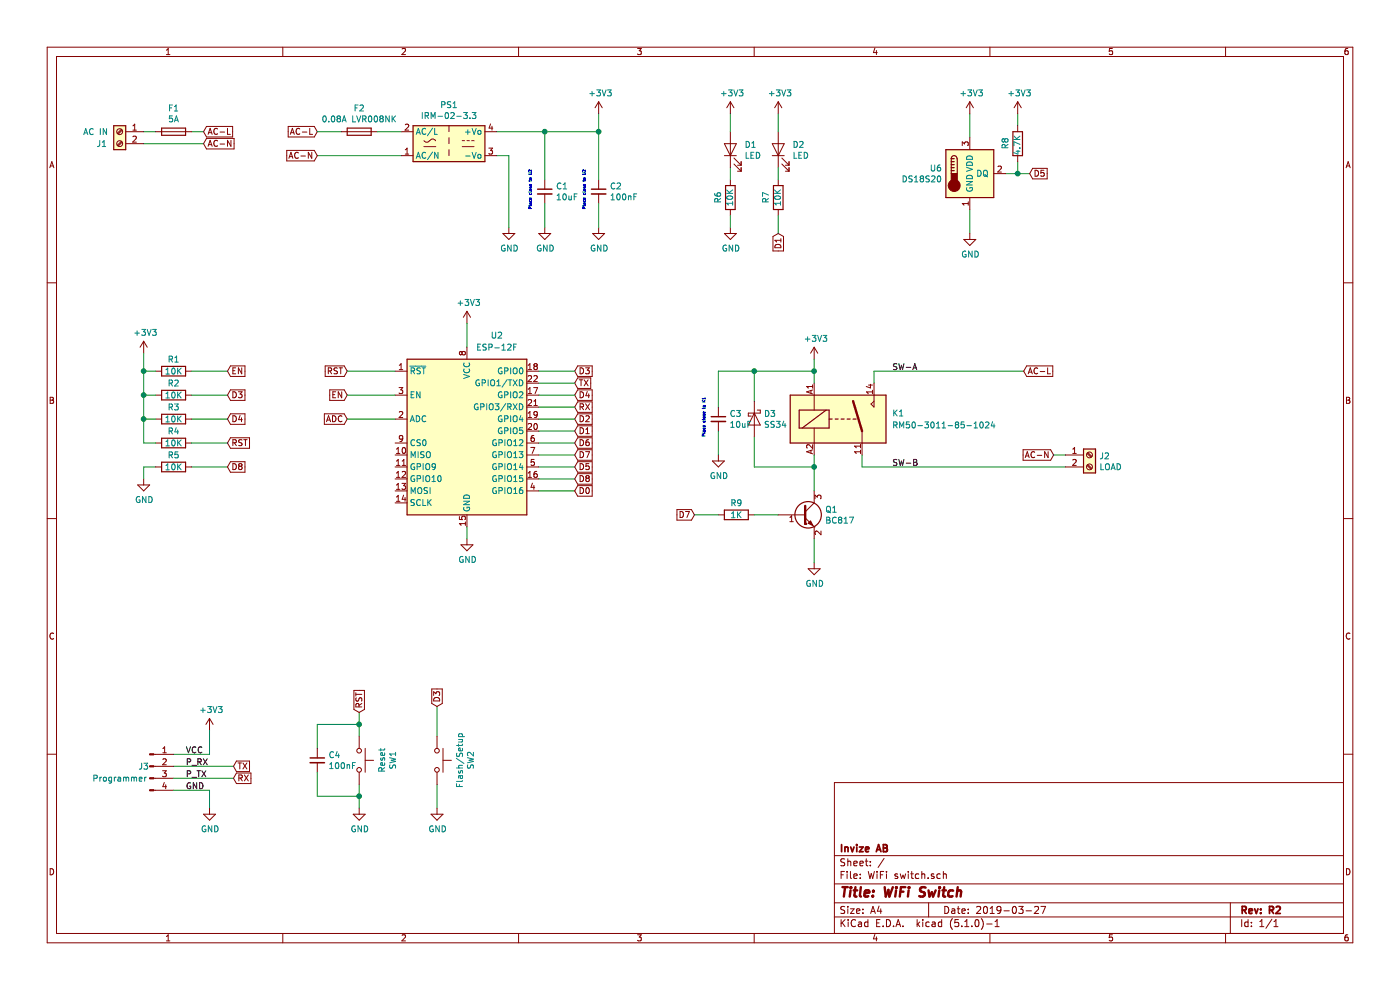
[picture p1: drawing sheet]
EESchema Schematic File Version 4
LIBS:WiFi switch-cache
EELAYER 29 0
EELAYER END
$Descr A4 11693 8268
encoding utf-8
Sheet 1 1
Title "WiFi Switch"
Date "2019-03-27"
Rev "R2"
Comp "Invize AB"
Comment1 ""
Comment2 ""
Comment3 ""
Comment4 ""
$EndDescr
$Comp
L RF_Module:ESP-12F U2
U 1 1
P 3900 3700
F 0 "U2" H 4150 4600 50  0000 C CNN
F 1 "ESP-12F" H 4150 4500 50  0000 C CNN
F 2 "RF_Modules:ESP-12E" H 3900 3700 50  0001 C CNN
F 3 "http://wiki.ai-thinker.com/_media/esp8266/esp8266_series_modules_user_manual_v1.1.pdf" H 3550 3800 50  0001 C CNN
	1    3900 3700
	1    0    0    -1  
$EndComp
$Comp
L Connector:Conn_01x04_Male J3
U 1 1
P 1250 6400
F 0 "J3" H 1200 6400 50  0000 C CNN
F 1 "Programmer" H 1000 6300 50  0000 C CNN
F 2 "Pin_Headers:Pin_Header_Straight_1x04_Pitch2.54mm" H 1250 6400 50  0001 C CNN
F 3 "~" H 1250 6400 50  0001 C CNN
	1    1250 6400
	1    0    0    -1  
$EndComp
Text Label 1550 6300 0    50   ~ 0
VCC
Text GLabel 1950 6500 2    50   Input ~ 0
RX
Text GLabel 1950 6400 2    50   Input ~ 0
TX
Wire Wire Line
	1450 6400 1950 6400
Wire Wire Line
	1450 6500 1950 6500
Text Label 1550 6400 0    50   ~ 0
P_RX
Text Label 1550 6500 0    50   ~ 0
P_TX
Text GLabel 4800 3200 2    50   Input ~ 0
TX
Text GLabel 4800 3400 2    50   Input ~ 0
RX
Wire Wire Line
	4500 3400 4800 3400
Wire Wire Line
	4500 3200 4800 3200
$Comp
L power:+3V3 #PWR0104
U 1 1
P 5000 950
F 0 "#PWR0104" H 5000 800 50  0001 C CNN
F 1 "+3V3" H 5015 1123 50  0000 C CNN
F 2 "" H 5000 950 50  0001 C CNN
F 3 "" H 5000 950 50  0001 C CNN
	1    5000 950 
	1    0    0    -1  
$EndComp
Text GLabel 2900 3100 0    50   Input ~ 0
RST
Text GLabel 2900 3300 0    50   Input ~ 0
EN
Wire Wire Line
	2900 3300 3300 3300
Text GLabel 4800 3100 2    50   Input ~ 0
D3
Wire Wire Line
	4500 3100 4800 3100
Text GLabel 4800 3300 2    50   Input ~ 0
D4
Wire Wire Line
	4500 3300 4800 3300
$Comp
L power:+3V3 #PWR0105
U 1 1
P 1200 2950
F 0 "#PWR0105" H 1200 2800 50  0001 C CNN
F 1 "+3V3" H 1215 3123 50  0000 C CNN
F 2 "" H 1200 2950 50  0001 C CNN
F 3 "" H 1200 2950 50  0001 C CNN
	1    1200 2950
	1    0    0    -1  
$EndComp
$Comp
L Device:R R1
U 1 1
P 1450 3100
F 0 "R1" V 1350 3100 50  0000 C CNN
F 1 "10K" V 1450 3100 50  0000 C CNN
F 2 "Resistors_SMD:R_0805" V 1380 3100 50  0001 C CNN
F 3 "~" H 1450 3100 50  0001 C CNN
	1    1450 3100
	0    1    1    0   
$EndComp
$Comp
L Device:R R2
U 1 1
P 1450 3300
F 0 "R2" V 1350 3300 50  0000 C CNN
F 1 "10K" V 1450 3300 50  0000 C CNN
F 2 "Resistors_SMD:R_0805" V 1380 3300 50  0001 C CNN
F 3 "~" H 1450 3300 50  0001 C CNN
	1    1450 3300
	0    1    1    0   
$EndComp
$Comp
L Device:R R4
U 1 1
P 1450 3700
F 0 "R4" V 1350 3700 50  0000 C CNN
F 1 "10K" V 1450 3700 50  0000 C CNN
F 2 "Resistors_SMD:R_0805" V 1380 3700 50  0001 C CNN
F 3 "~" H 1450 3700 50  0001 C CNN
	1    1450 3700
	0    1    1    0   
$EndComp
Text GLabel 1900 3100 2    50   Input ~ 0
EN
Text GLabel 1900 3300 2    50   Input ~ 0
D3
Text GLabel 1900 3500 2    50   Input ~ 0
D4
Text GLabel 1900 3700 2    50   Input ~ 0
RST
Wire Wire Line
	1600 3500 1900 3500
Wire Wire Line
	1900 3300 1600 3300
Wire Wire Line
	1600 3100 1900 3100
Wire Wire Line
	1200 2950 1200 3100
Wire Wire Line
	1200 3300 1300 3300
Connection ~ 1200 3300
Wire Wire Line
	1200 3300 1200 3500
Wire Wire Line
	1300 3100 1200 3100
Connection ~ 1200 3100
Wire Wire Line
	1200 3100 1200 3300
$Comp
L power:GND #PWR0106
U 1 1
P 3900 4500
F 0 "#PWR0106" H 3900 4250 50  0001 C CNN
F 1 "GND" H 3905 4327 50  0000 C CNN
F 2 "" H 3900 4500 50  0001 C CNN
F 3 "" H 3900 4500 50  0001 C CNN
	1    3900 4500
	1    0    0    -1  
$EndComp
Wire Wire Line
	3900 4500 3900 4400
$Comp
L power:+3V3 #PWR0109
U 1 1
P 3900 2700
F 0 "#PWR0109" H 3900 2550 50  0001 C CNN
F 1 "+3V3" H 3915 2873 50  0000 C CNN
F 2 "" H 3900 2700 50  0001 C CNN
F 3 "" H 3900 2700 50  0001 C CNN
	1    3900 2700
	1    0    0    -1  
$EndComp
Wire Wire Line
	3900 2700 3900 2900
$Comp
L Device:C_Small C2
U 1 1
P 5000 1600
F 0 "C2" H 5092 1646 50  0000 L CNN
F 1 "100nF" H 5092 1555 50  0000 L CNN
F 2 "Capacitors_SMD:C_0805" H 5000 1600 50  0001 C CNN
F 3 "~" H 5000 1600 50  0001 C CNN
	1    5000 1600
	1    0    0    -1  
$EndComp
$Comp
L power:GND #PWR0113
U 1 1
P 5000 1900
F 0 "#PWR0113" H 5000 1650 50  0001 C CNN
F 1 "GND" H 5005 1727 50  0000 C CNN
F 2 "" H 5000 1900 50  0001 C CNN
F 3 "" H 5000 1900 50  0001 C CNN
	1    5000 1900
	1    0    0    -1  
$EndComp
Wire Wire Line
	5000 1700 5000 1900
$Comp
L Device:C_Small C1
U 1 1
P 4550 1600
F 0 "C1" H 4642 1646 50  0000 L CNN
F 1 "10uF" H 4642 1555 50  0000 L CNN
F 2 "Capacitors_SMD:C_0805" H 4550 1600 50  0001 C CNN
F 3 "~" H 4550 1600 50  0001 C CNN
	1    4550 1600
	1    0    0    -1  
$EndComp
$Comp
L power:GND #PWR0114
U 1 1
P 4550 1900
F 0 "#PWR0114" H 4550 1650 50  0001 C CNN
F 1 "GND" H 4555 1727 50  0000 C CNN
F 2 "" H 4550 1900 50  0001 C CNN
F 3 "" H 4550 1900 50  0001 C CNN
	1    4550 1900
	1    0    0    -1  
$EndComp
Wire Wire Line
	4550 1700 4550 1900
Wire Wire Line
	4550 1100 4550 1500
Wire Wire Line
	4550 1100 5000 1100
Wire Wire Line
	5000 1100 5000 1500
Connection ~ 4550 1100
Wire Wire Line
	5000 1100 5000 950 
Connection ~ 5000 1100
Text GLabel 4800 4000 2    50   Input ~ 0
D8
Wire Wire Line
	4500 4000 4800 4000
Text Notes 4450 1750 1    24   ~ 0
Place close to U2
Text Notes 4900 1750 1    24   ~ 0
Place close to U2
Text GLabel 4800 3600 2    50   Input ~ 0
D1
Text GLabel 4800 3500 2    50   Input ~ 0
D2
Wire Wire Line
	4500 3500 4800 3500
Wire Wire Line
	4800 3600 4500 3600
Text GLabel 4800 3700 2    50   Input ~ 0
D6
Wire Wire Line
	4500 3700 4800 3700
Text GLabel 4800 3800 2    50   Input ~ 0
D7
Text GLabel 4800 3900 2    50   Input ~ 0
D5
Wire Wire Line
	4500 3800 4800 3800
Wire Wire Line
	4800 3900 4500 3900
Text GLabel 2900 3500 0    50   Input ~ 0
ADC
Wire Wire Line
	2900 3500 3300 3500
Wire Wire Line
	4500 4100 4800 4100
$Comp
L Transistor_BJT:BC817 Q1
U 1 1
P 6700 4300
F 0 "Q1" H 6891 4346 50  0000 L CNN
F 1 "BC817" H 6891 4255 50  0000 L CNN
F 2 "TO_SOT_Packages_SMD:SOT-23" H 6900 4225 50  0001 L CIN
F 3 "http://www.unisonic.com.tw/datasheet/S8050.pdf" H 6700 4300 50  0001 L CNN
	1    6700 4300
	1    0    0    -1  
$EndComp
$Comp
L Relay:RM50-xx21 K1
U 1 1
P 7000 3500
F 0 "K1" H 7450 3550 50  0000 L CNN
F 1 "RM50-3011-85-1024" H 7450 3450 50  0000 L CNN
F 2 "Relpol:Relay_SPDT_Relpol_RM50-3011-85-1024" H 7450 3450 50  0001 L CNN
F 3 "http://www.omron.com/ecb/products/pdf/en-g5le.pdf" H 7000 3100 50  0001 C CNN
	1    7000 3500
	1    0    0    -1  
$EndComp
Wire Wire Line
	6800 3800 6800 3900
$Comp
L power:GND #PWR07
U 1 1
P 6800 4700
F 0 "#PWR07" H 6800 4450 50  0001 C CNN
F 1 "GND" H 6805 4527 50  0000 C CNN
F 2 "" H 6800 4700 50  0001 C CNN
F 3 "" H 6800 4700 50  0001 C CNN
	1    6800 4700
	1    0    0    -1  
$EndComp
Wire Wire Line
	6800 4500 6800 4700
$Comp
L Device:R R9
U 1 1
P 6150 4300
F 0 "R9" V 6050 4300 50  0000 C CNN
F 1 "1K" V 6150 4300 50  0000 C CNN
F 2 "Resistors_SMD:R_0805" V 6080 4300 50  0001 C CNN
F 3 "~" H 6150 4300 50  0001 C CNN
	1    6150 4300
	0    1    1    0   
$EndComp
Wire Wire Line
	6300 4300 6500 4300
$Comp
L power:+3V3 #PWR06
U 1 1
P 6800 3000
F 0 "#PWR06" H 6800 2850 50  0001 C CNN
F 1 "+3V3" H 6815 3173 50  0000 C CNN
F 2 "" H 6800 3000 50  0001 C CNN
F 3 "" H 6800 3000 50  0001 C CNN
	1    6800 3000
	1    0    0    -1  
$EndComp
Wire Wire Line
	6800 3000 6800 3100
$Comp
L Device:D_Schottky D3
U 1 1
P 6300 3500
F 0 "D3" V 6254 3579 50  0000 L CNN
F 1 "SS34" V 6345 3579 50  0000 L CNN
F 2 "Diodes_SMD:D_SMA" H 6300 3500 50  0001 C CNN
F 3 "~" H 6300 3500 50  0001 C CNN
	1    6300 3500
	0    1    1    0   
$EndComp
Wire Wire Line
	6300 3350 6300 3100
Wire Wire Line
	6300 3100 6800 3100
Connection ~ 6800 3100
Wire Wire Line
	6800 3100 6800 3200
Wire Wire Line
	6300 3650 6300 3900
Wire Wire Line
	6300 3900 6800 3900
Connection ~ 6800 3900
Wire Wire Line
	6800 3900 6800 4100
Text GLabel 5800 4300 0    50   Input ~ 0
D7
Wire Wire Line
	5800 4300 6000 4300
$Comp
L Converter_ACDC:IRM-02-3.3 PS1
U 1 1
P 3750 1200
F 0 "PS1" H 3750 1525 50  0000 C CNN
F 1 "IRM-02-3.3" H 3750 1434 50  0000 C CNN
F 2 "Converters_DCDC_ACDC:ACDC-Conv_THTMeanWell-IRM-02-XX" H 3750 900 50  0001 C CNN
F 3 "http://www.meanwell.com/productPdf.aspx?i=675" H 4150 850 50  0001 C CNN
	1    3750 1200
	1    0    0    -1  
$EndComp
$Comp
L power:GND #PWR01
U 1 1
P 4250 1900
F 0 "#PWR01" H 4250 1650 50  0001 C CNN
F 1 "GND" H 4255 1727 50  0000 C CNN
F 2 "" H 4250 1900 50  0001 C CNN
F 3 "" H 4250 1900 50  0001 C CNN
	1    4250 1900
	1    0    0    -1  
$EndComp
Wire Wire Line
	4150 1300 4250 1300
Wire Wire Line
	4250 1300 4250 1900
$Comp
L Device:C_Small C3
U 1 1
P 6000 3500
F 0 "C3" H 6092 3546 50  0000 L CNN
F 1 "10uF" H 6092 3455 50  0000 L CNN
F 2 "Capacitors_SMD:C_0805" H 6000 3500 50  0001 C CNN
F 3 "~" H 6000 3500 50  0001 C CNN
	1    6000 3500
	1    0    0    -1  
$EndComp
Wire Wire Line
	6000 3400 6000 3100
Wire Wire Line
	6000 3100 6300 3100
Connection ~ 6300 3100
$Comp
L power:GND #PWR04
U 1 1
P 6000 3800
F 0 "#PWR04" H 6000 3550 50  0001 C CNN
F 1 "GND" H 6005 3627 50  0000 C CNN
F 2 "" H 6000 3800 50  0001 C CNN
F 3 "" H 6000 3800 50  0001 C CNN
	1    6000 3800
	1    0    0    -1  
$EndComp
Wire Wire Line
	6000 3800 6000 3600
Wire Wire Line
	7300 3200 7300 3100
Wire Wire Line
	7300 3100 8550 3100
Wire Wire Line
	7200 3800 7200 3900
$Comp
L Device:LED D1
U 1 1
P 6100 1250
F 0 "D1" V 6138 1133 50  0000 R CNN
F 1 "LED" V 6047 1133 50  0000 R CNN
F 2 "LEDs:LED_0805" H 6100 1250 50  0001 C CNN
F 3 "~" H 6100 1250 50  0001 C CNN
	1    6100 1250
	0    -1   -1   0   
$EndComp
$Comp
L Device:LED D2
U 1 1
P 6500 1250
F 0 "D2" V 6538 1133 50  0000 R CNN
F 1 "LED" V 6447 1133 50  0000 R CNN
F 2 "LEDs:LED_0805" H 6500 1250 50  0001 C CNN
F 3 "~" H 6500 1250 50  0001 C CNN
	1    6500 1250
	0    -1   -1   0   
$EndComp
$Comp
L Device:R R6
U 1 1
P 6100 1650
F 0 "R6" V 6200 1650 50  0000 C CNN
F 1 "10K" V 6100 1650 50  0000 C CNN
F 2 "Resistors_SMD:R_0805" V 6030 1650 50  0001 C CNN
F 3 "~" H 6100 1650 50  0001 C CNN
	1    6100 1650
	-1   0    0    1   
$EndComp
$Comp
L Device:R R7
U 1 1
P 6500 1650
F 0 "R7" V 6600 1650 50  0000 C CNN
F 1 "10K" V 6500 1650 50  0000 C CNN
F 2 "Resistors_SMD:R_0805" V 6430 1650 50  0001 C CNN
F 3 "~" H 6500 1650 50  0001 C CNN
	1    6500 1650
	-1   0    0    1   
$EndComp
Wire Wire Line
	6100 1400 6100 1500
Wire Wire Line
	6500 1400 6500 1500
$Comp
L power:GND #PWR03
U 1 1
P 6100 1900
F 0 "#PWR03" H 6100 1650 50  0001 C CNN
F 1 "GND" H 6105 1727 50  0000 C CNN
F 2 "" H 6100 1900 50  0001 C CNN
F 3 "" H 6100 1900 50  0001 C CNN
	1    6100 1900
	1    0    0    -1  
$EndComp
Wire Wire Line
	6100 1800 6100 1900
Text GLabel 6500 1950 3    50   Input ~ 0
D1
Wire Wire Line
	6500 1800 6500 1950
$Comp
L power:+3V3 #PWR02
U 1 1
P 6100 950
F 0 "#PWR02" H 6100 800 50  0001 C CNN
F 1 "+3V3" H 6115 1123 50  0000 C CNN
F 2 "" H 6100 950 50  0001 C CNN
F 3 "" H 6100 950 50  0001 C CNN
	1    6100 950 
	1    0    0    -1  
$EndComp
$Comp
L power:+3V3 #PWR05
U 1 1
P 6500 950
F 0 "#PWR05" H 6500 800 50  0001 C CNN
F 1 "+3V3" H 6515 1123 50  0000 C CNN
F 2 "" H 6500 950 50  0001 C CNN
F 3 "" H 6500 950 50  0001 C CNN
	1    6500 950 
	1    0    0    -1  
$EndComp
Wire Wire Line
	6100 950  6100 1100
Wire Wire Line
	6500 950  6500 1100
$Comp
L Connector:Screw_Terminal_01x02 J1
U 1 1
P 1000 1100
F 0 "J1" H 1150 1000 50  0000 C CNN
F 1 "AC IN" H 1200 1100 50  0000 C CNN
F 2 "Connectors_Terminal_Blocks:TerminalBlock_bornier-2_P5.08mm" H 1000 1100 50  0001 C CNN
F 3 "~" H 1000 1100 50  0001 C CNN
	1    1000 1100
	-1   0    0    -1  
$EndComp
Wire Wire Line
	2650 1300 3350 1300
$Comp
L Device:R R3
U 1 1
P 1450 3500
F 0 "R3" V 1350 3500 50  0000 C CNN
F 1 "10K" V 1450 3500 50  0000 C CNN
F 2 "Resistors_SMD:R_0805" V 1380 3500 50  0001 C CNN
F 3 "~" H 1450 3500 50  0001 C CNN
	1    1450 3500
	0    1    1    0   
$EndComp
Text Label 7450 3100 0    50   ~ 0
SW-A
Text Label 7450 3900 0    50   ~ 0
SW-B
Wire Wire Line
	1600 3700 1900 3700
$Comp
L power:+3V3 #PWR08
U 1 1
P 1750 6100
F 0 "#PWR08" H 1750 5950 50  0001 C CNN
F 1 "+3V3" H 1765 6273 50  0000 C CNN
F 2 "" H 1750 6100 50  0001 C CNN
F 3 "" H 1750 6100 50  0001 C CNN
	1    1750 6100
	1    0    0    -1  
$EndComp
Wire Wire Line
	4150 1100 4550 1100
Wire Wire Line
	2900 3100 3300 3100
Text GLabel 4800 4100 2    50   Input ~ 0
D0
Text GLabel 2650 1100 0    50   Input ~ 0
AC-L
Text GLabel 2650 1300 0    50   Input ~ 0
AC-N
Text GLabel 1700 1100 2    50   Input ~ 0
AC-L
Text GLabel 1700 1200 2    50   Input ~ 0
AC-N
Wire Wire Line
	1700 1200 1200 1200
Text Notes 5900 3650 1    24   ~ 0
Place close to K1
Text GLabel 8550 3100 2    50   Input ~ 0
AC-L
Wire Wire Line
	7200 3900 8900 3900
Text GLabel 8800 3800 0    50   Input ~ 0
AC-N
Wire Wire Line
	8800 3800 8900 3800
$Comp
L Connector:Screw_Terminal_01x02 J2
U 1 1
P 9100 3800
F 0 "J2" H 9180 3792 50  0000 L CNN
F 1 "LOAD" H 9180 3701 50  0000 L CNN
F 2 "Connectors_Terminal_Blocks:TerminalBlock_bornier-2_P5.08mm" H 9100 3800 50  0001 C CNN
F 3 "~" H 9100 3800 50  0001 C CNN
	1    9100 3800
	1    0    0    -1  
$EndComp
$Comp
L Device:Fuse F2
U 1 1
P 3000 1100
F 0 "F2" V 2803 1100 50  0000 C CNN
F 1 "0.08A LVR008NK" V 2894 1100 50  0000 C CNN
F 2 "Fuse_Holders_and_Fuses:Fuse_TE5_Littlefuse-395Series" V 2930 1100 50  0001 C CNN
F 3 "https://docs-emea.rs-online.com/webdocs/0512/0900766b80512d3e.pdf" H 3000 1100 50  0001 C CNN
	1    3000 1100
	0    1    1    0   
$EndComp
Wire Wire Line
	2650 1100 2850 1100
Wire Wire Line
	3150 1100 3350 1100
Wire Wire Line
	1200 1100 1300 1100
Wire Wire Line
	1600 1100 1700 1100
$Comp
L Device:Fuse F1
U 1 1
P 1450 1100
F 0 "F1" V 1253 1100 50  0000 C CNN
F 1 "5A" V 1344 1100 50  0000 C CNN
F 2 "Fuses:RS Pro Non-resettable fuse" V 1380 1100 50  0001 C CNN
F 3 "https://docs-emea.rs-online.com/webdocs/1587/0900766b815878e4.pdf" H 1450 1100 50  0001 C CNN
	1    1450 1100
	0    1    1    0   
$EndComp
Wire Wire Line
	1300 3500 1200 3500
Wire Wire Line
	8500 950  8500 1050
$Comp
L power:+3V3 #PWR0133
U 1 1
P 8500 950
F 0 "#PWR0133" H 8500 800 50  0001 C CNN
F 1 "+3V3" H 8515 1123 50  0000 C CNN
F 2 "" H 8500 950 50  0001 C CNN
F 3 "" H 8500 950 50  0001 C CNN
	1    8500 950 
	1    0    0    -1  
$EndComp
Wire Wire Line
	8500 1450 8600 1450
Wire Wire Line
	8500 1350 8500 1450
$Comp
L Device:R R8
U 1 1
P 8500 1200
F 0 "R8" V 8600 1250 50  0000 R CNN
F 1 "4.7K" V 8500 1300 50  0000 R CNN
F 2 "Resistors_SMD:R_0805" V 8430 1200 50  0001 C CNN
F 3 "~" H 8500 1200 50  0001 C CNN
	1    8500 1200
	-1   0    0    1   
$EndComp
Connection ~ 8500 1450
Wire Wire Line
	8400 1450 8500 1450
Text GLabel 8600 1450 2    50   Input ~ 0
D5
Wire Wire Line
	8100 950  8100 1150
$Comp
L power:+3V3 #PWR0122
U 1 1
P 8100 950
F 0 "#PWR0122" H 8100 800 50  0001 C CNN
F 1 "+3V3" H 8115 1123 50  0000 C CNN
F 2 "" H 8100 950 50  0001 C CNN
F 3 "" H 8100 950 50  0001 C CNN
	1    8100 950 
	1    0    0    -1  
$EndComp
Wire Wire Line
	8100 1750 8100 1950
$Comp
L power:GND #PWR0121
U 1 1
P 8100 1950
F 0 "#PWR0121" H 8100 1700 50  0001 C CNN
F 1 "GND" H 8105 1777 50  0000 C CNN
F 2 "" H 8100 1950 50  0001 C CNN
F 3 "" H 8100 1950 50  0001 C CNN
	1    8100 1950
	1    0    0    -1  
$EndComp
$Comp
L Sensor_Temperature:DS18S20 U6
U 1 1
P 8100 1450
F 0 "U6" H 7870 1496 50  0000 R CNN
F 1 "DS18S20" H 7870 1405 50  0000 R CNN
F 2 "TO_SOT_Packages_THT:TO-92_Inline_Narrow_Oval" H 7100 1200 50  0001 C CNN
F 3 "http://datasheets.maximintegrated.com/en/ds/DS18S20.pdf" H 7950 1700 50  0001 C CNN
	1    8100 1450
	1    0    0    -1  
$EndComp
Wire Wire Line
	3650 5900 3650 6150
Wire Wire Line
	3650 6550 3650 6750
$Comp
L Switch:SW_Push SW2
U 1 1
P 3650 6350
F 0 "SW2" H 3650 6635 50  0000 C CNN
F 1 "Flash/Setup" H 3650 6544 50  0000 C CNN
F 2 "Buttons_Switches_SMD:SW_SPST_PTS645" H 3650 6550 50  0001 C CNN
F 3 "" H 3650 6550 50  0001 C CNN
	1    3650 6350
	0    1    1    0   
$EndComp
Text GLabel 3650 5900 1    50   Input ~ 0
D3
$Comp
L power:GND #PWR010
U 1 1
P 3650 6750
F 0 "#PWR010" H 3650 6500 50  0001 C CNN
F 1 "GND" H 3655 6577 50  0000 C CNN
F 2 "" H 3650 6750 50  0001 C CNN
F 3 "" H 3650 6750 50  0001 C CNN
	1    3650 6750
	1    0    0    -1  
$EndComp
Wire Wire Line
	3000 5950 3000 6050
Wire Wire Line
	3000 6550 3000 6650
$Comp
L Switch:SW_Push SW1
U 1 1
P 3000 6350
F 0 "SW1" H 3000 6635 50  0000 C CNN
F 1 "Reset" H 3000 6544 50  0000 C CNN
F 2 "Buttons_Switches_SMD:SW_SPST_PTS645" H 3000 6550 50  0001 C CNN
F 3 "" H 3000 6550 50  0001 C CNN
	1    3000 6350
	0    1    1    0   
$EndComp
Text GLabel 3000 5950 1    50   Input ~ 0
RST
$Comp
L power:GND #PWR09
U 1 1
P 3000 6750
F 0 "#PWR09" H 3000 6500 50  0001 C CNN
F 1 "GND" H 3005 6577 50  0000 C CNN
F 2 "" H 3000 6750 50  0001 C CNN
F 3 "" H 3000 6750 50  0001 C CNN
	1    3000 6750
	1    0    0    -1  
$EndComp
Wire Wire Line
	1450 6300 1750 6300
Wire Wire Line
	1750 6300 1750 6100
Text Label 1550 6600 0    50   ~ 0
GND
Wire Wire Line
	1750 6600 1750 6750
Wire Wire Line
	1450 6600 1750 6600
$Comp
L power:GND #PWR0101
U 1 1
P 1750 6750
F 0 "#PWR0101" H 1750 6500 50  0001 C CNN
F 1 "GND" H 1755 6577 50  0000 C CNN
F 2 "" H 1750 6750 50  0001 C CNN
F 3 "" H 1750 6750 50  0001 C CNN
	1    1750 6750
	1    0    0    -1  
$EndComp
Wire Wire Line
	1200 3500 1200 3700
Wire Wire Line
	1200 3700 1300 3700
Connection ~ 1200 3500
Wire Wire Line
	1200 3900 1200 4000
Wire Wire Line
	1300 3900 1200 3900
$Comp
L power:GND #PWR0108
U 1 1
P 1200 4000
F 0 "#PWR0108" H 1200 3750 50  0001 C CNN
F 1 "GND" H 1205 3827 50  0000 C CNN
F 2 "" H 1200 4000 50  0001 C CNN
F 3 "" H 1200 4000 50  0001 C CNN
	1    1200 4000
	1    0    0    -1  
$EndComp
Wire Wire Line
	1600 3900 1900 3900
Text GLabel 1900 3900 2    50   Input ~ 0
D8
$Comp
L Device:R R5
U 1 1
P 1450 3900
F 0 "R5" V 1350 3900 50  0000 C CNN
F 1 "10K" V 1450 3900 50  0000 C CNN
F 2 "Resistors_SMD:R_0805" V 1380 3900 50  0001 C CNN
F 3 "~" H 1450 3900 50  0001 C CNN
	1    1450 3900
	0    1    1    0   
$EndComp
$Comp
L Device:C_Small C4
U 1 1
P 2650 6350
F 0 "C4" H 2742 6396 50  0000 L CNN
F 1 "100nF" H 2742 6305 50  0000 L CNN
F 2 "Capacitors_SMD:C_0805" H 2650 6350 50  0001 C CNN
F 3 "~" H 2650 6350 50  0001 C CNN
	1    2650 6350
	1    0    0    -1  
$EndComp
Wire Wire Line
	2650 6250 2650 6050
Wire Wire Line
	2650 6050 3000 6050
Connection ~ 3000 6050
Wire Wire Line
	3000 6050 3000 6150
Wire Wire Line
	2650 6450 2650 6650
Wire Wire Line
	2650 6650 3000 6650
Connection ~ 3000 6650
Wire Wire Line
	3000 6650 3000 6750
$EndSCHEMATC
